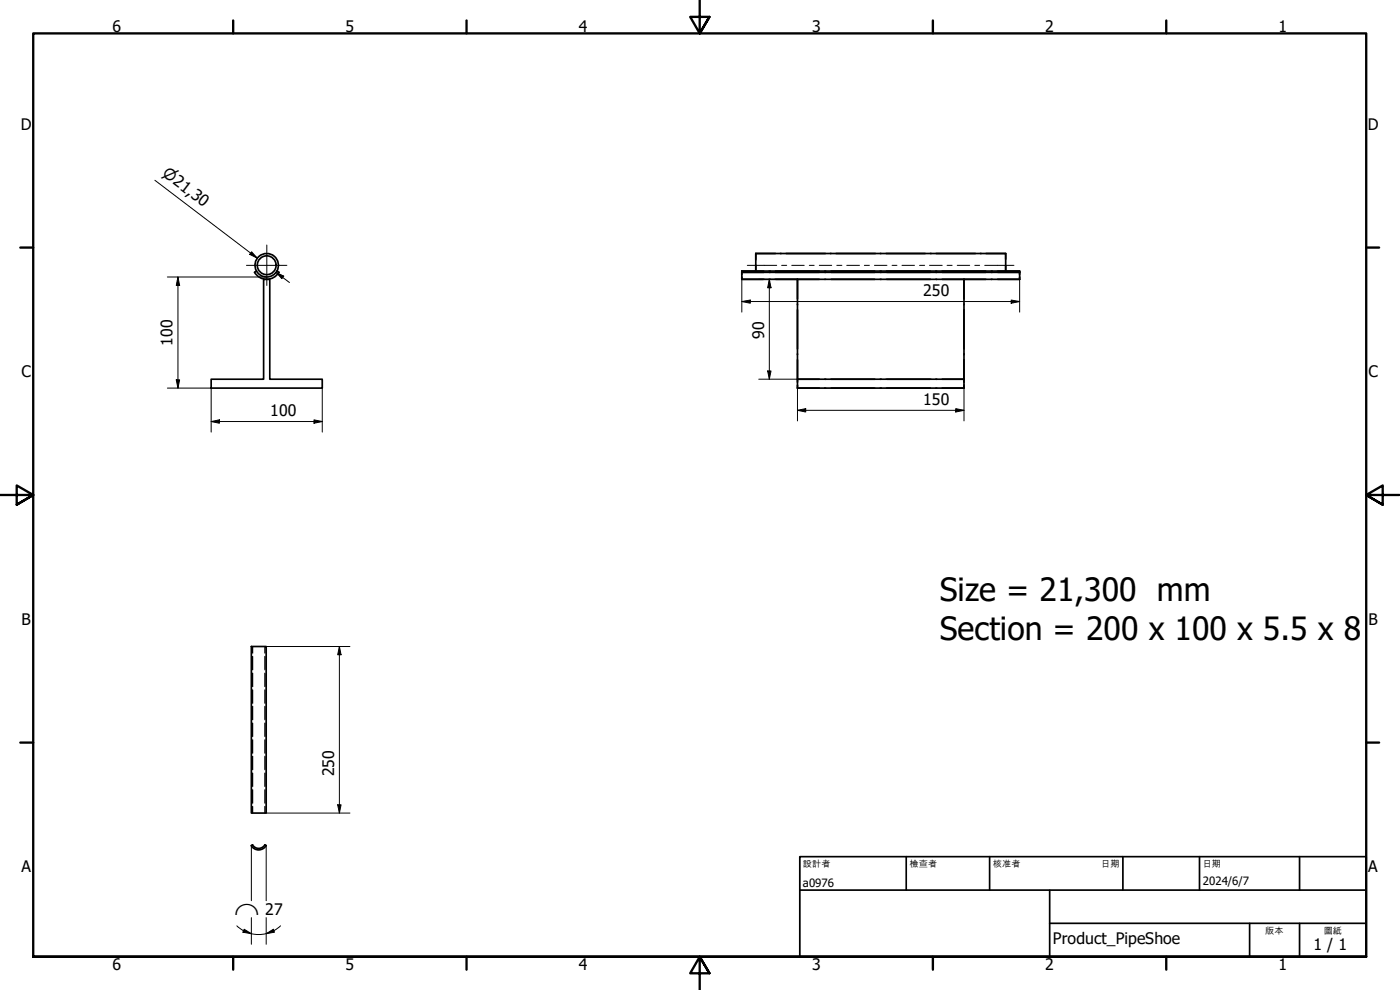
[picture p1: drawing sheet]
<svg xmlns="http://www.w3.org/2000/svg" width="420mm" height="297mm" viewBox="0 0 420 297" stroke-linecap="round" stroke-linejoin="round" font-family="sans-serif">
<g fill="none" stroke="#000" stroke-width=".51">
<path d="M226.8 76.1h75v5.2v-1.7M226.8 76.1v5.2M226.8 76.1h5.9M234.2 76.1h.2M235.9 76.1h11.8M249.2 76.1h.2M250.9 76.1h11.8M264.2 76.1h.2M265.9 76.1h11.8M279.2 76.1h.3M280.9 76.1h11.8M294.2 76.1h.2"/>
<path d="M295.9 76.1h5.9v1.7M77 81.3l-.6 .4a4.2 4.2 0 0 0 7.3 0l-.6-.4M79.1 83.8h1.9v30h15.7v2.6h-33.3v-2.6h15.7zM222.6 81.3v2.5M222.6 81.3h83.4v.4h-6.6M222.6 81.6v.8M222.6 83.8h23.3M222.6 81.3v.2M222.6 83.1v.7M222.6 81.3h6.6M229.2 81.7h-6.6h83.4v2.1M230.8 81.7h.3"/>
<path d="M230.8 81.3h.3M232.7 81.7h13.2M232.7 81.3h13.2M239.3 83.8v32.6M239.3 83.8h50v30h-50h6.6M239.3 83.8v5.9M239.3 91.2v.2M239.3 92.9v11.8M247.5 83.8h.3M247.5 81.7h.3M247.5 81.3h.3M249.4 83.8h13.1"/>
<path d="M249.4 81.7h13.1M249.4 81.3h13.1M264.2 83.8h.3M264.2 81.7h.3M264.2 81.3h.3M266.1 83.8h13.1M266.1 81.7h13.1M266.1 81.3h13.1M280.9 83.8h.2M280.9 81.7h.2M280.9 81.3h.2M282.8 83.8h23.2"/>
<path d="M282.8 81.7h13M282.8 81.3h13M289.3 83.8v5.9M289.3 91.2v.2M289.3 92.9v11.8M297.5 81.7h.3M297.5 81.3h.3M299.4 81.3l6.6 .2M306 81.6v.8M306 83.1v.7M239.3 107.9v6.8M239.3 106.2v.2"/>
<path d="M239.3 115.6v.8M239.3 116.4h6.6M247.5 113.8h.3M247.5 116.4h.3M249.4 113.8h13.1M249.4 116.4h13.1M264.2 113.8h.3M264.2 116.4h.3M266.1 113.8h13.1M266.1 116.4h13.1M280.9 113.8h.2M280.9 116.4h.2"/>
<path d="M282.8 113.8h6.5v2.6h-50M289.3 106.2v.2M289.3 107.9v6.8M289.3 115.6v.8h-6.5M75.4 194h4.5v50h-4.5zM75.4 253.7a2.57 2.57 0 0 0 4.5 0M75.8 253.5a2.13 2.13 0 0 0 3.7 0M75.8 253.5l-.4 .2M79.5 253.5l.4 .2"/>
<circle cx="80" cy="79.6" r="2.83"/>
<circle cx="80" cy="79.6" r="3.5"/>
</g>
<g fill="none" stroke="#000" stroke-width=".38">
<path d="M75.8 194v1.9M75.8 197v4M79.5 194v1.9M79.5 197v4M75.8 202v4M75.8 207v4M75.8 211.9v4M75.8 217v4M79.5 202v4M79.5 207v4M79.5 211.9v4M79.5 217v4"/>
<path d="M75.8 222v4M75.8 226.9v4M75.8 232v4M75.8 237v4M79.5 222v4M79.5 226.9v4M79.5 232v4M79.5 237v4M75.8 242v2M79.5 242v2"/>
</g>
<g fill="none" stroke="#000" stroke-width=".7">
<path d="M70 6.1v3.9M140 6.1v3.9M210 0v10l-2.9-4.9h5.8l-2.9 4.9 2.9-4.9M280 6.1v3.9M350 6.1v3.9M6.1 74.3h3.9M410 74.3h3.9M0 148.5h10l-5-2.8v5.7l5-2.9-5 2.9M420 148.5h-10l5-2.8v5.7l-5-2.9 5 2.9M6.1 222.8h3.9M410 222.8h3.9M10 287.1v-277.1h400v277.1h-400h400"/>
<path d="M70 287.1v3.8M140 287.1v3.8M212.9 292l-2.9-4.9 2.9 4.9h-5.8l2.9-4.9v9.9M280 287.1v3.8M350 287.1v3.8"/>
</g>
<path d="M240 257h170v30.1h-170zM272 257v10.1M297 257v10.1M337 257v10.1M360 257v10.1M390 257v10.1M240 267.1h170M315 277h95M315 267.1v20M375 277v10.1M390 277v10.1" fill="none" stroke="#000" stroke-width=".51"/>
<g fill="none" stroke="#000" stroke-width=".3">
<path d="M46.5 54.1l30.7 23.4-2-1.6M75.5 75.6l1.7 1.9-2.3-1.2zM50.2 83.1h29.7M53.4 83.1l.5 2.5h-1zM53.4 83.1v33.3M82.9 81.7l2.3 1.2-.6 .7zM82.9 81.7l4 3.1M222.6 90.5l2.6-.5v1zM222.6 90.5h83.4M222.6 83.8v9.8M227.7 83.8h11.6M230.9 83.8l.5 2.5h-1z"/>
<path d="M230.9 83.8v30M303.5 90l2.5 .5-2.5 .5zM306 83.8v9.8M50.2 116.4h13.2v13.3M52.9 114h1l-.5 2.4zM96.7 116.4v13.3M227.7 113.8h11.6M230.4 111.3h1l-.5 2.5zM239.3 116.4v9.9M289.3 116.4v9.9M63.4 126.5l2.4-.5v1zM63.4 126.5h33.3"/>
<path d="M94.2 126l2.5 .5-2.5 .5zM239.3 123.1l2.5-.5v1zM239.3 123.1h50M286.8 122.6l2.5 .5-2.5 .5zM79.9 194h25.1M101.9 194l.5 2.5h-1.1zM101.9 194v50M75.4 253.7v16.5M79.9 244h25.1M79.9 253.7v16.5M101.3 241.5h1.1l-.5 2.5zM71.1 277.8l1.1 .9a9.3 9.3 0 0 0 3.8 1.6l1.9 .1 1.9-.3"/>
<path d="M73.3 278.8l2.1 1.3-2.5-.4zM75.4 275.3v8M79.9 275.3v8M84.2 277.8l-2 1.5-2.3 .8M79.9 280.1l2.1-1.3 .4 .9z"/>
</g>
<g fill="#000">
<path d="M75.5 75.6l1.7 1.9-2.3-1.2zM53.4 83.1l.5 2.5h-1zM82.9 81.7l2.3 1.2-.6 .7zM222.6 90.5l2.6-.5v1zM230.9 83.8l.5 2.5h-1zM303.5 90l2.5 .5-2.5 .5zM52.9 114h1l-.5 2.4zM230.4 111.3h1l-.5 2.5zM63.4 126.5l2.4-.5v1zM94.2 126l2.5 .5-2.5 .5zM239.3 123.1l2.5-.5v1zM286.8 122.6l2.5 .5-2.5 .5z"/>
<path d="M101.9 194l.5 2.5h-1.1zM101.3 241.5h1.1l-.5 2.5zM73.3 278.8l2.1 1.3-2.5-.4zM79.9 280.1l2.1-1.3 .4 .9z"/>
</g>
<path d="M74 79.6h12.1M80.1 73.5v12.1" fill="none" stroke="#000" stroke-width=".3"/>
<g fill="none" stroke="#000" stroke-width=".3">
<path d="M224.3 79.6h8.8M234.6 79.6h1.5M237.6 79.6h3.8M242.9 79.6h1.4M245.9 79.6h3.7M251.1 79.6h1.6M254.1 79.6h3.8M259.4 79.6h1.5M262.4 79.6h3.8M267.7 79.6h1.5M270.7 79.6h3.7M276 79.6h1.5"/>
<path d="M279 79.6h3.8M284.2 79.6h1.6M287.3 79.6h3.7M292.5 79.6h1.5M295.5 79.6h8.8"/>
</g>
<g font-size="9.6">
<text x="282.1" y="180.4">Size = 21,300 mm</text>
<text x="282.1" y="191.9">Section = 200 x 100 x 5.5 x 8</text>
</g>
<g font-size="4.8">
<text x="33.7" y="9.6">6</text>
<text x="103.7" y="9.6">5</text>
<text x="173.7" y="9.6">4</text>
<text x="243.7" y="9.6">3</text>
<text x="313.7" y="9.6">2</text>
<text x="383.7" y="9.6">1</text>
<text x="6.2" y="38.9">D</text>
<text x="410.5" y="38.9">D</text>
<text x="277.1" y="88.9">250</text>
<text x="229.3" y="101.6" transform="rotate(-90 229.3 101.6)">90</text>
<text x="51.8" y="103.7" transform="rotate(-90 51.8 103.7)">100</text>
<text x="6.4" y="113.1">C</text>
<text x="410.7" y="113.1">C</text>
<text x="81.1" y="124.9">100</text>
<text x="277.1" y="121.5">150</text>
<text x="6.4" y="187.4">B</text>
<text x="410.7" y="187.4">B</text>
<text x="100.3" y="232.9" transform="rotate(-90 100.3 232.9)">250</text>
<text x="6.4" y="261.7">A</text>
<text x="410.7" y="261.7">A</text>
<text x="316" y="283.4">Product_PipeShoe</text>
<text x="394.2" y="285">1 / 1</text>
<text x="33.7" y="290.9">6</text>
<text x="103.7" y="290.9">5</text>
<text x="173.7" y="290.9">4</text>
<text x="243.7" y="290.9">3</text>
<text x="313.7" y="290.9">2</text>
<text x="383.7" y="290.9">1</text>
</g>
<g font-size="4.6">
<text x="48.5" y="52.6" transform="rotate(37 48.5 52.6)">⌀21,30</text>
<text x="70.4" y="274.6">⌒ 27</text>
</g>
<g font-size="3.4">
<text x="241" y="266">a0976</text>
<text x="361" y="265.5">2024/6/7</text>
</g>
<g font-size="2.7">
<text x="241" y="260.1">設計者</text>
<text x="273" y="260.1">檢查者</text>
<text x="298" y="260.1">核准者</text>
<text x="330.5" y="260.1">日期</text>
<text x="361" y="260.1">日期</text>
<text x="379.7" y="280.1">版本</text>
<text x="397.3" y="280.1">圖紙</text>
</g>
</svg>
